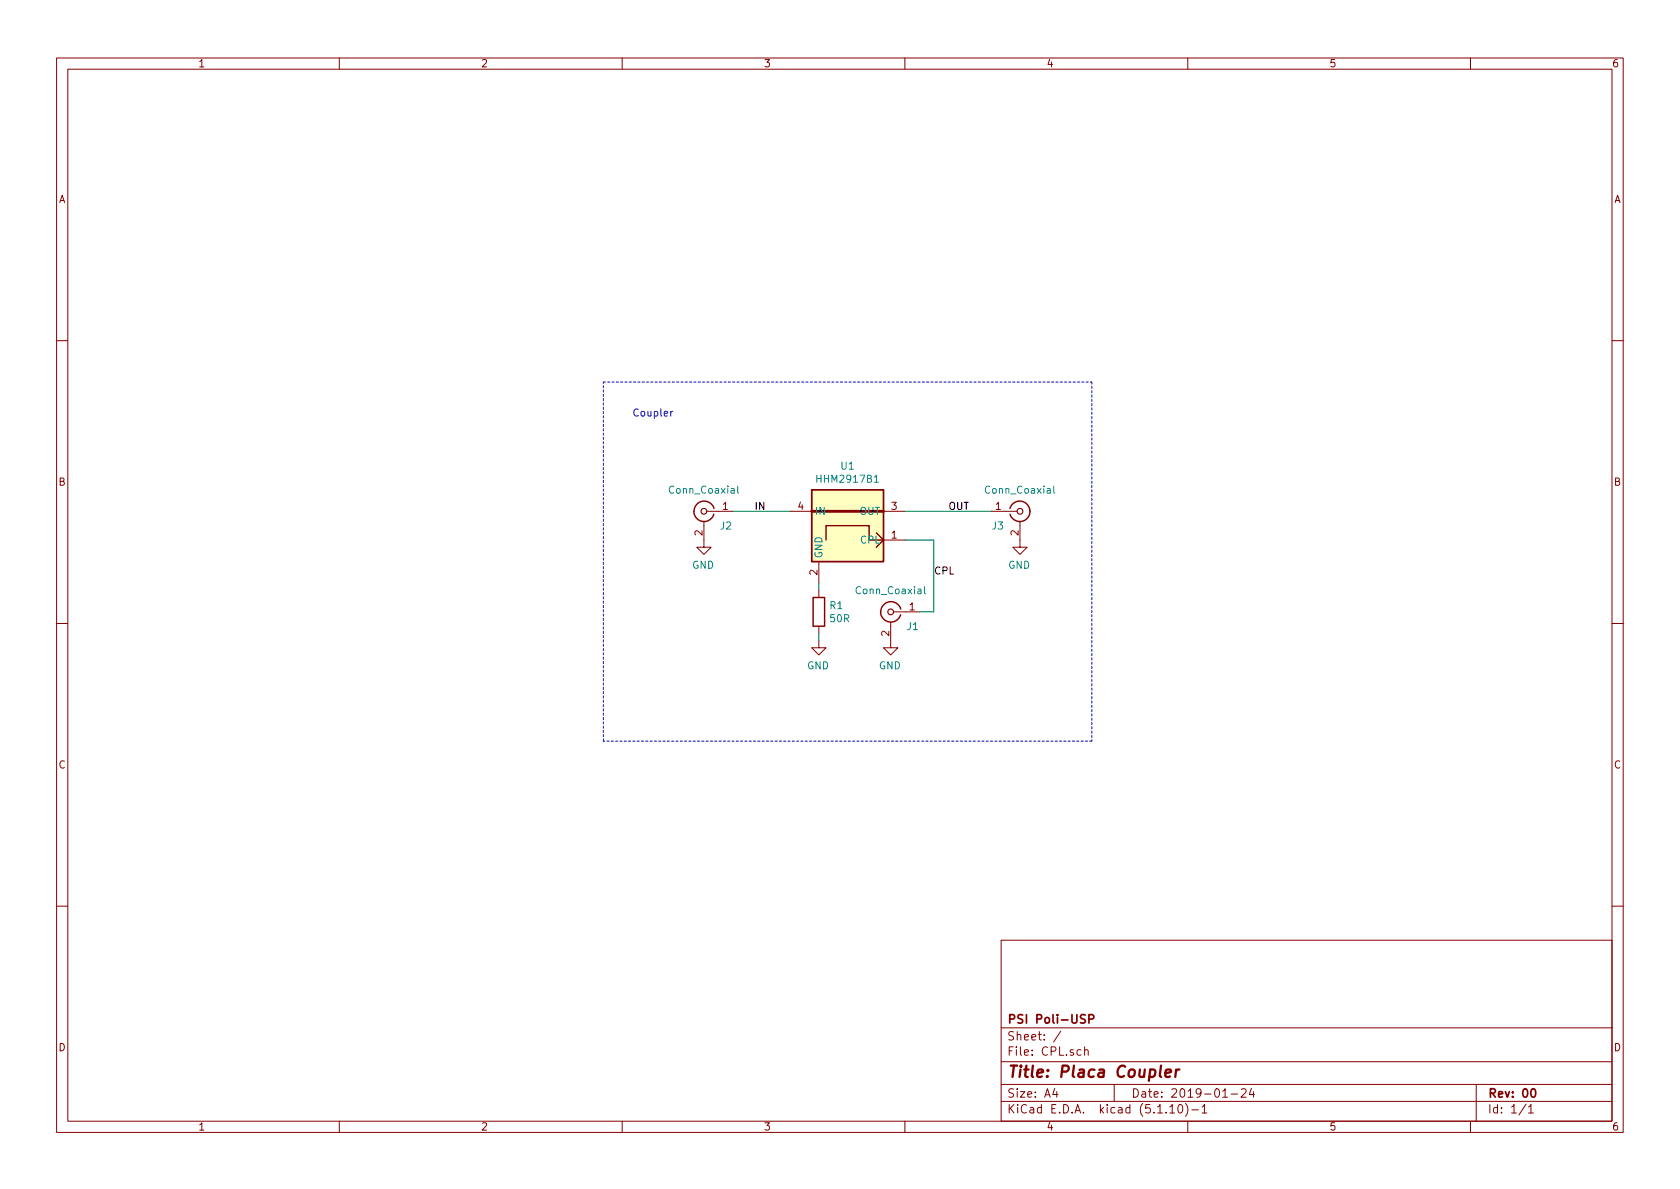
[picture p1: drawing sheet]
EESchema Schematic File Version 4
EELAYER 30 0
EELAYER END
$Descr A4 11693 8268
encoding utf-8
Sheet 1 1
Title "Placa Coupler"
Date "2019-01-24"
Rev "00"
Comp "PSI Poli-USP"
Comment1 ""
Comment2 ""
Comment3 ""
Comment4 ""
$EndDescr
$Comp
L CPL-rescue:Conn_Coaxial-Connector-PA-rescue-Coupler-rescue J2
U 1 1
P 4900 3550
F 0 "J2" H 4700 3450 50  0000 L CNN
F 1 "Conn_Coaxial" H 4900 3700 50  0000 C CNN
F 2 "fp:SMA_Amphenol_901-9215_EdgeMount" H 4900 3550 50  0001 C CNN
F 3 " ~" H 4900 3550 50  0001 C CNN
	1    4900 3550
	-1   0    0    -1  
$EndComp
$Comp
L CPL-rescue:GND-power-PA-rescue-Coupler-rescue #PWR05
U 1 1
P 4900 3750
F 0 "#PWR05" H 4900 3500 50  0001 C CNN
F 1 "GND" H 4905 3577 50  0000 C CNN
F 2 "" H 4900 3750 50  0001 C CNN
F 3 "" H 4900 3750 50  0001 C CNN
	1    4900 3750
	-1   0    0    -1  
$EndComp
$Comp
L CPL-rescue:Conn_Coaxial-Connector-PA-rescue-Coupler-rescue J3
U 1 1
P 7100 3550
F 0 "J3" H 6900 3450 50  0000 L CNN
F 1 "Conn_Coaxial" H 7100 3700 50  0000 C CNN
F 2 "fp:SMA_Amphenol_901-9215_EdgeMount" H 7100 3550 50  0001 C CNN
F 3 " ~" H 7100 3550 50  0001 C CNN
	1    7100 3550
	1    0    0    -1  
$EndComp
$Comp
L CPL-rescue:GND-power-PA-rescue-Coupler-rescue #PWR09
U 1 1
P 7100 3750
F 0 "#PWR09" H 7100 3500 50  0001 C CNN
F 1 "GND" H 7105 3577 50  0000 C CNN
F 2 "" H 7100 3750 50  0001 C CNN
F 3 "" H 7100 3750 50  0001 C CNN
	1    7100 3750
	-1   0    0    -1  
$EndComp
$Comp
L CPL-rescue:Conn_Coaxial-Connector-PA-rescue-Coupler-rescue J1
U 1 1
P 6200 4250
F 0 "J1" H 6000 4150 50  0000 L CNN
F 1 "Conn_Coaxial" H 6200 4400 50  0000 C CNN
F 2 "fp:SMA_Amphenol_901-9215_EdgeMount" H 6200 4250 50  0001 C CNN
F 3 " ~" H 6200 4250 50  0001 C CNN
	1    6200 4250
	-1   0    0    -1  
$EndComp
$Comp
L CPL-rescue:GND-power-PA-rescue-Coupler-rescue #PWR02
U 1 1
P 6200 4450
F 0 "#PWR02" H 6200 4200 50  0001 C CNN
F 1 "GND" H 6205 4277 50  0000 C CNN
F 2 "" H 6200 4450 50  0001 C CNN
F 3 "" H 6200 4450 50  0001 C CNN
	1    6200 4450
	-1   0    0    -1  
$EndComp
Wire Wire Line
	5100 3550 5500 3550
Wire Wire Line
	6300 3550 6900 3550
Wire Wire Line
	6300 3750 6500 3750
Wire Wire Line
	6500 3750 6500 4250
Wire Wire Line
	6500 4250 6400 4250
$Comp
L CPL-rescue:GND-power-PA-rescue-Coupler-rescue #PWR01
U 1 1
P 5700 4450
F 0 "#PWR01" H 5700 4200 50  0001 C CNN
F 1 "GND" H 5705 4277 50  0000 C CNN
F 2 "" H 5700 4450 50  0001 C CNN
F 3 "" H 5700 4450 50  0001 C CNN
	1    5700 4450
	-1   0    0    -1  
$EndComp
Text Label 5250 3550 0    50   ~ 0
IN
Text Label 6600 3550 0    50   ~ 0
OUT
Text Label 6500 4000 0    50   ~ 0
CPL
$Comp
L CPL-rescue:HHM2917B1-RF-Coupler-rescue U1
U 1 1
P 5900 3650
F 0 "U1" H 5900 4067 50  0000 C CNN
F 1 "HHM2917B1" H 5900 3976 50  0000 C CNN
F 2 "fp:CPL-0402" H 6000 3200 50  0001 C CNN
F 3 "https://ww2.minicircuits.com/pdfs/ADC-10-1R.pdf" H 6100 3300 50  0001 C CNN
	1    5900 3650
	1    0    0    -1  
$EndComp
$Comp
L Device:R R1
U 1 1
P 5700 4250
F 0 "R1" H 5770 4296 50  0000 L CNN
F 1 "50R" H 5770 4205 50  0000 L CNN
F 2 "Resistor_SMD:R_1206_3216Metric" V 5630 4250 50  0001 C CNN
F 3 "~" H 5700 4250 50  0001 C CNN
	1    5700 4250
	1    0    0    -1  
$EndComp
Wire Wire Line
	5700 4050 5700 4100
Wire Wire Line
	5700 4400 5700 4450
Wire Notes Line
	7600 2650 7600 5150
Wire Notes Line
	7600 5150 4200 5150
Wire Notes Line
	4200 5150 4200 2650
Wire Notes Line
	4200 2650 7600 2650
Text Notes 4400 2900 0    50   ~ 0
Coupler
$EndSCHEMATC
